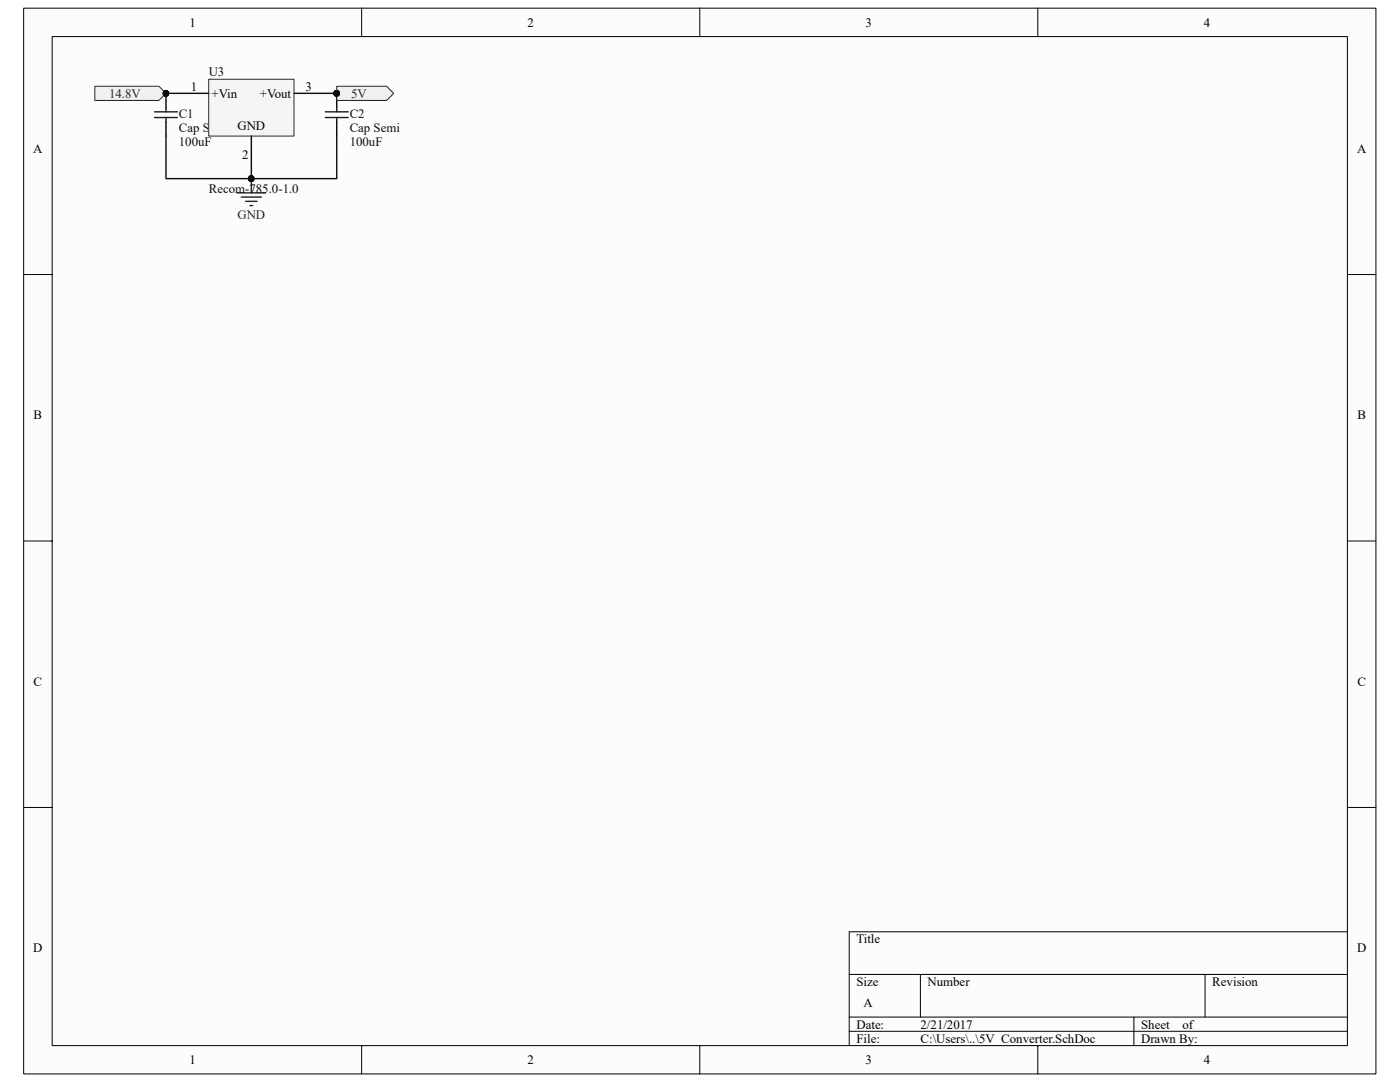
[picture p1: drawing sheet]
<svg xmlns="http://www.w3.org/2000/svg" width="279mm" height="216mm" viewBox="0 0 279 216" stroke-linecap="round" stroke-linejoin="round" font-family="sans-serif">
<path d="M4.7 1.7h269.9v212.6h-269.9z" fill="#fcfcfc"/>
<path d="M4.7 1.6h269.9v212.7h-269.9z" fill="none" stroke="#000" stroke-width=".2"/>
<path d="M10.4 7.3h258.5v201.3h-258.5z" fill="#fcfcfc"/>
<g fill="none" stroke="#000" stroke-width=".2">
<path d="M10.4 7.3h258.5v201.3h-258.5zM72.2 1.6v5.7M139.7 1.6v5.7M207.1 1.6v5.7M4.7 54.8h5.7M268.9 54.8h5.7M4.7 107.9h5.7M268.9 107.9h5.7M4.7 161.1h5.7M268.9 161.1h5.7M169.5 194.4h99.4M183.7 194.4v8.5"/>
<path d="M240.5 194.4v8.5M268.9 185.9h-99.4v22.7M72.2 208.6v5.7M139.7 208.6v5.7M169.5 202.9h99.4M169.5 205.8h99.4M207.1 208.6v5.7M226.3 202.9v5.7"/>
</g>
<path d="M33.1 18.6v2.9M67.2 18.6v2.9M33.1 24.3v2.8M67.2 24.3v2.8" fill="none" stroke="#000" stroke-width=".28"/>
<g fill="#0e0e0e" stroke="#0e0e0e" stroke-width=".2">
<circle cx="33.1" cy="18.6" r=".56"/>
<circle cx="67.2" cy="18.6" r=".57"/>
<circle cx="50.1" cy="35.6" r=".56"/>
</g>
<path d="M30.8 22.3h4.6M30.8 23.5h4.6M33.1 21.5v.8M33.1 23.5v.8M64.9 23.5h4.6M64.9 22.3h4.6M67.2 21.5v.8M67.2 23.5v.8" fill="none" stroke="#1c1c1c" stroke-width=".28"/>
<path d="M47.3 38.5h5.7M48.2 39.3h4M50.2 35.6v2.9M49 40.2h2.3M49.9 41h.5" fill="none" stroke="#262626" stroke-width=".28"/>
<path d="M18.9 17.2h12.8l1.4 1.4-1.4 1.4h-12.8z" fill-rule="evenodd" fill="#f0f0f0" stroke="#262626" stroke-width=".2"/>
<circle cx="33.1" cy="18.6" r=".56" fill="#0e0e0e" stroke="#0e0e0e" stroke-width=".2"/>
<path d="M67.2 17.2h10l1.4 1.4-1.4 1.4h-10z" fill-rule="evenodd" fill="#f0f0f0" stroke="#262626" stroke-width=".2"/>
<g fill="#0e0e0e" stroke="#0e0e0e" stroke-width=".2">
<circle cx="67.2" cy="18.6" r=".57"/>
<circle cx="50.1" cy="35.6" r=".56"/>
</g>
<path d="M33.1 27.1v8.5h34.1v-8.5" fill="none" stroke="#0e0e0e" stroke-width=".28"/>
<path d="M41.7 15.8h17v11.4h-17z" fill="#f5f5f5"/>
<path d="M41.7 15.8h17v11.4h-17z" fill="none" stroke="#262626" stroke-width=".2"/>
<path d="M33.1 18.6h8.5M58.7 18.6h8.5M50.2 27.1v8.5" fill="none" stroke="#000" stroke-width=".28"/>
<g fill="#0e0e0e" stroke="#0e0e0e" stroke-width=".2">
<circle cx="33.1" cy="18.6" r=".56"/>
<circle cx="67.2" cy="18.6" r=".57"/>
<circle cx="50.1" cy="35.6" r=".56"/>
</g>
<g font-size="2.6">
<text x="37.8" y="5.3">1</text>
<text x="105.3" y="5.3">2</text>
<text x="172.8" y="5.3">3</text>
<text x="240.2" y="5.3">4</text>
<text x="38.1" y="18.1">1</text>
<text x="42.2" y="19.5">+Vin</text>
<text x="51.9" y="19.5">+Vout</text>
<text x="61" y="18.1">3</text>
<text x="6.6" y="30.5">A</text>
<text x="48.3" y="31.7">2</text>
<text x="270.8" y="30.5">A</text>
<text x="6.7" y="83.7">B</text>
<text x="270.9" y="83.7">B</text>
<text x="6.7" y="136.8">C</text>
<text x="270.9" y="136.8">C</text>
<text x="6.6" y="190">D</text>
<text x="170.9" y="188.2">Title</text>
<text x="270.8" y="190">D</text>
<text x="170.9" y="196.7">Size</text>
<text x="185.1" y="196.7">Number</text>
<text x="241.9" y="196.7">Revision</text>
<text x="172.3" y="201">A</text>
<text x="170.9" y="205.2">Date:</text>
<text x="170.9" y="208.1">File:</text>
<text x="183.7" y="208.1">C:\Users\..\5V_Converter.SchDoc</text>
<text x="183.7" y="205.2">2/21/2017</text>
<text x="227.7" y="208.1">Drawn By:</text>
<text x="227.8" y="205.2">Sheet</text>
<text x="236" y="205.2">of</text>
<text x="37.8" y="212.3">1</text>
<text x="105.3" y="212.3">2</text>
<text x="172.8" y="212.3">3</text>
<text x="240.2" y="212.3">4</text>
</g>
<g font-size="2.6" fill="#0e0e0e">
<text x="41.7" y="15.2">U3</text>
<text x="35.7" y="23.5">C1</text>
<text x="69.8" y="23.5">C2</text>
<text x="35.7" y="29.1">100uF</text>
<text x="35.7" y="26.3">Cap Semi GND</text>
<text x="69.8" y="29.1">100uF</text>
<text x="69.8" y="26.3">Cap Semi</text>
<text x="41.7" y="38.5">Recom-785.0-1.0</text>
</g>
<g font-size="2.6" fill="#262626">
<text x="21.8" y="19.5">14.8V</text>
<text x="70.1" y="19.5">5V</text>
<text x="47.4" y="43.6">GND</text>
</g>
</svg>
